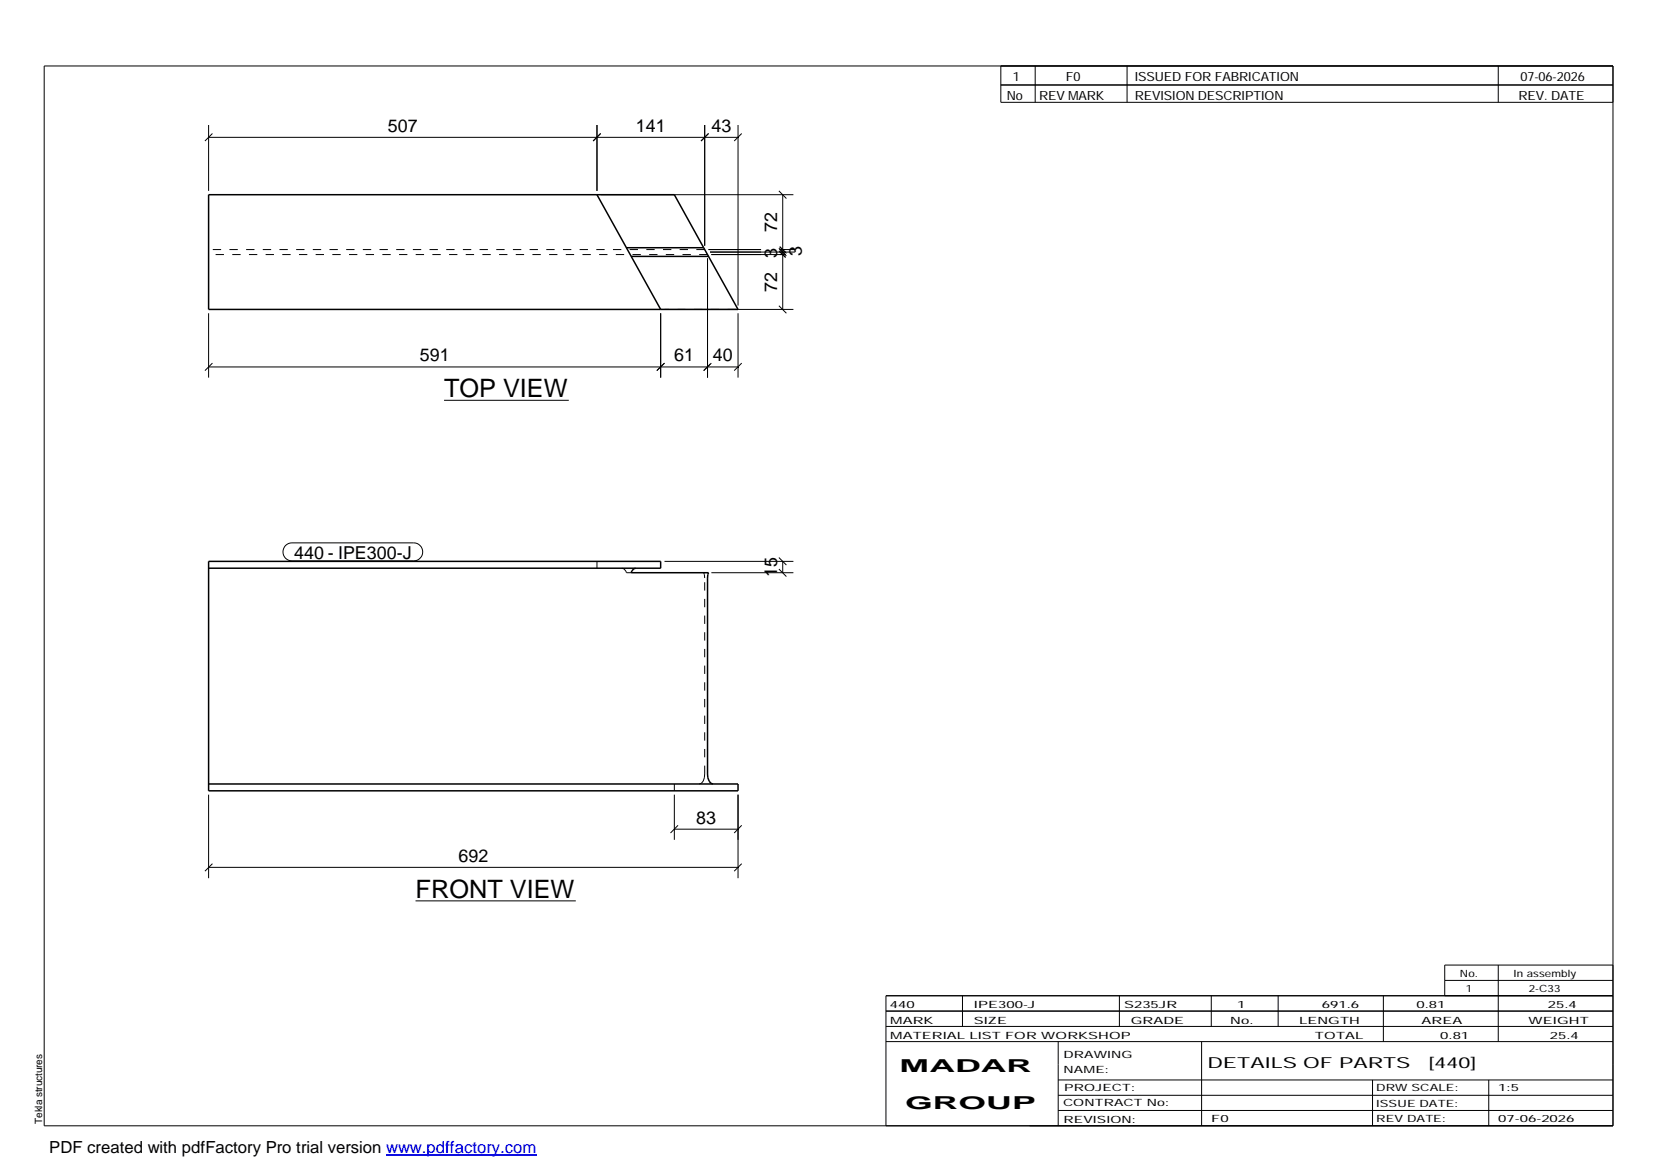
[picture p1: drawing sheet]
<svg xmlns="http://www.w3.org/2000/svg" width="420mm" height="297mm" viewBox="0 0 420 297" stroke-linecap="round" stroke-linejoin="round" font-family="sans-serif">
<path d="M53 49.4h118.2l16.2 29.2h-134.4zM151.6 49.4l16.1 29.2M159 62.9h19.6M160.2 65.1h19.7M53 144.3h114.7v-1.8h-114.7v58.3h134.4v-1.8h-134.4M161.4 144.3l-.5 .1-.7 1h19.7l-.3 1.4v49.7a2.23 2.23 0 0 0 1.4 2.5" fill="none" stroke="#000" stroke-width=".38"/>
<g fill="none" stroke="#000" stroke-width=".25" stroke-dasharray="2.1 2.1" stroke-linecap="butt">
<path d="M167.7 78.6h19.7M178.9 63.4h-125.9M179.6 64.6h-126.6M151.6 144.3v-1.8M158.4 144.4l-.5-.1M158.9 145l-.5-.6M159 145.4l-.1-.4M160.2 145.4h-1.2M178.8 145.8l-.2-.4M178.9 146.8l-.1-1M177.5 199l.6-.1M178.1 198.9l.4-.6"/>
<path d="M178.5 198.3l.3-.8M178.8 197.5l.1-1M178.9 196.5v-49.7M171.2 200.8v-1.8"/>
</g>
<g fill="none" stroke="#000" stroke-width=".25">
<path d="M11.2 16.7h398.3v269.1h-398.3zM254.1 16.7v9.3h155.4M262.8 16.7v9.3M286.1 16.7v9.3M380.4 16.7v9.3M53 31.7v16.8M53 34.9h134.4M53.9 33.9l-1.9 1.9M151.6 31.7v16.8M152.5 33.9l-1.9 1.9M178.9 31.7v30.7M179.9 33.9l-1.9 1.9"/>
<path d="M187.4 31.7v45.9M188.3 33.9l-1.9 1.9M254.1 21.6h155.4M152.5 49.4h48.9M197.7 48.5l1.9 1.9M198.7 49.4v29.2M53 79.5v16.4M167.7 79.5v16.4M168.7 78.6h32.7M179.6 65.6v30.3M179.9 63.4h13.3M180.3 64h21.5"/>
<path d="M180.6 64.6h18.8M187.4 79.5v16.4M197.7 77.6l1.9 1.9M197.7 63.7l1.7 1.6-1.4-1.4M197.7 63l1.7 1.7M198 63.3l1.6 1.7M198 63.4h3.8M199.4 64.1l-1.4-1.5 1.6 1.7M53 93.2h134.4M53.9 92.2l-1.9 1.9M168.7 92.2l-1.9 1.9M180.6 92.2l-2 1.9 1.7-1.7"/>
<path d="M188.3 92.2l-1.9 1.9M112.7 101.6h31.7M72.5 138.5l.7-.5 .9-.2h30.9a2.29 2.29 0 0 1 2.3 2.3 2.29 2.29 0 0 1-2.3 2.3h-30.9a2.3 2.3 0 0 1-2.1-1.4 2.3 2.3 0 0 1 .5-2.5zM168.7 142.5h32.7M180.6 145.4h20.8M197.7 144.5l1.9 1.9M197.7 141.5l1.9 2M198.7 142.5v2.9M53 201.7v21.3M53.9 219.3l-1.9 1.9M171.2 210.5h16.2M171.2 201.7v11.5"/>
<path d="M172.1 209.5l-1.9 2M187.4 201.7v21.3M188.3 219.3l-1.9 1.9M188.3 209.5l-1.9 2M53 220.2h134.4M105.5 228.7h40.7M224.9 256.7h184.6M244.3 252.8v7.8M284.2 252.8v7.8M307.5 252.8v7.8M324.5 252.8v7.8M351.2 252.8v11.6"/>
<path d="M366.8 248.9h42.7M380.4 245v19.4M409.5 245h-42.7v7.8M409.5 252.8h-184.6v33M224.9 264.4h184.6M224.9 260.6h184.6M268.6 264.4v21.4M268.6 274.2h140.9M268.6 278.1h140.9M305.1 264.4v21.4M348.4 274.2v11.6M378 274.2v11.6"/>
<path d="M268.6 281.9h140.9"/>
</g>
<path d="M98 293.3h38.2" fill="none" stroke="#00f" stroke-width=".3"/>
<g font-size="6.4">
<text x="112.7" y="100.9">TOP VIEW</text>
<text x="105.5" y="228">FRONT VIEW</text>
</g>
<g font-size="4.5">
<text x="98.5" y="33.4">507</text>
<text x="161.5" y="33.4">141</text>
<text x="180.6" y="33.4">43</text>
<text x="197.3" y="58.9" transform="rotate(-90 197.3 58.9)">72</text>
<text x="197.3" y="65.6" transform="rotate(-90 197.3 65.6)">3</text>
<text x="203.5" y="64.9" transform="rotate(-90 203.5 64.9)">3</text>
<text x="197.3" y="74.1" transform="rotate(-90 197.3 74.1)">72</text>
<text x="106.6" y="91.7">591</text>
<text x="171.2" y="91.7">61</text>
<text x="181" y="91.7">40</text>
<text x="74.7" y="141.8">440 - IPE300-J</text>
<text x="197.3" y="146.5" transform="rotate(-90 197.3 146.5)">15</text>
<text x="176.7" y="209.1">83</text>
<text x="116.4" y="218.8">692</text>
<text x="228.4" y="272.3">MADAR</text>
<text x="229.8" y="281.6">GROUP</text>
</g>
<text font-size="4.2" x="12.5" y="292.7">PDF created with pdfFactory Pro trial version www.pdffactory.com</text>
<g font-size="3.9">
<text x="306.5" y="271.3">DETAILS OF PARTS</text>
<text x="362.7" y="271.3">[440]</text>
</g>
<g font-size="3.2">
<text x="257.1" y="20.5">1</text>
<text x="270.6" y="20.5">F0</text>
<text x="288.1" y="20.5">ISSUED FOR FABRICATION</text>
<text x="386" y="20.5">07-06-2026</text>
<text x="255.6" y="25.5">No</text>
<text x="263.8" y="25.5">REV MARK</text>
<text x="288.1" y="25.5">REVISION DESCRIPTION</text>
<text x="385.5" y="25.5">REV. DATE</text>
</g>
<g font-size="2.5">
<text x="370.6" y="247.9">No.</text>
<text x="372.1" y="251.8">1</text>
<text x="384.3" y="247.9">In assembly</text>
<text x="388.1" y="251.8">2-C33</text>
<text x="225.9" y="255.9">440</text>
<text x="247.3" y="255.9">IPE300-J</text>
<text x="285.4" y="255.9">S235JR</text>
<text x="314.1" y="255.9">1</text>
<text x="335.6" y="255.9">691.6</text>
<text x="359.6" y="255.9">0.81</text>
<text x="392.9" y="255.9">25.4</text>
<text x="226" y="263.7">MATERIAL LIST FOR WORKSHOP</text>
<text x="226" y="259.9">MARK</text>
<text x="247.2" y="259.9">SIZE</text>
<text x="287.1" y="259.9">GRADE</text>
<text x="312.3" y="259.9">No.</text>
<text x="329.8" y="259.9">LENGTH</text>
<text x="333.8" y="263.7">TOTAL</text>
<text x="360.9" y="259.9">AREA</text>
<text x="365.6" y="263.7">0.81</text>
<text x="388.1" y="259.9">WEIGHT</text>
<text x="393.4" y="263.7">25.4</text>
<text x="270" y="268.5">DRAWING</text>
<text x="270" y="272.5">NAME:</text>
<text x="269.9" y="280.9">CONTRACT No:</text>
<text x="270.2" y="277">PROJECT:</text>
<text x="349.4" y="277.1">DRW SCALE:</text>
<text x="349.4" y="281">ISSUE DATE:</text>
<text x="380.4" y="277.1">1:5</text>
<text x="10.7" y="285.4" transform="rotate(-90 10.7 285.4)">Tekla structures</text>
<text x="270" y="285">REVISION:</text>
<text x="307.5" y="284.8">F0</text>
<text x="349.4" y="284.8">REV DATE:</text>
<text x="380.4" y="284.8">07-06-2026</text>
</g>
</svg>
